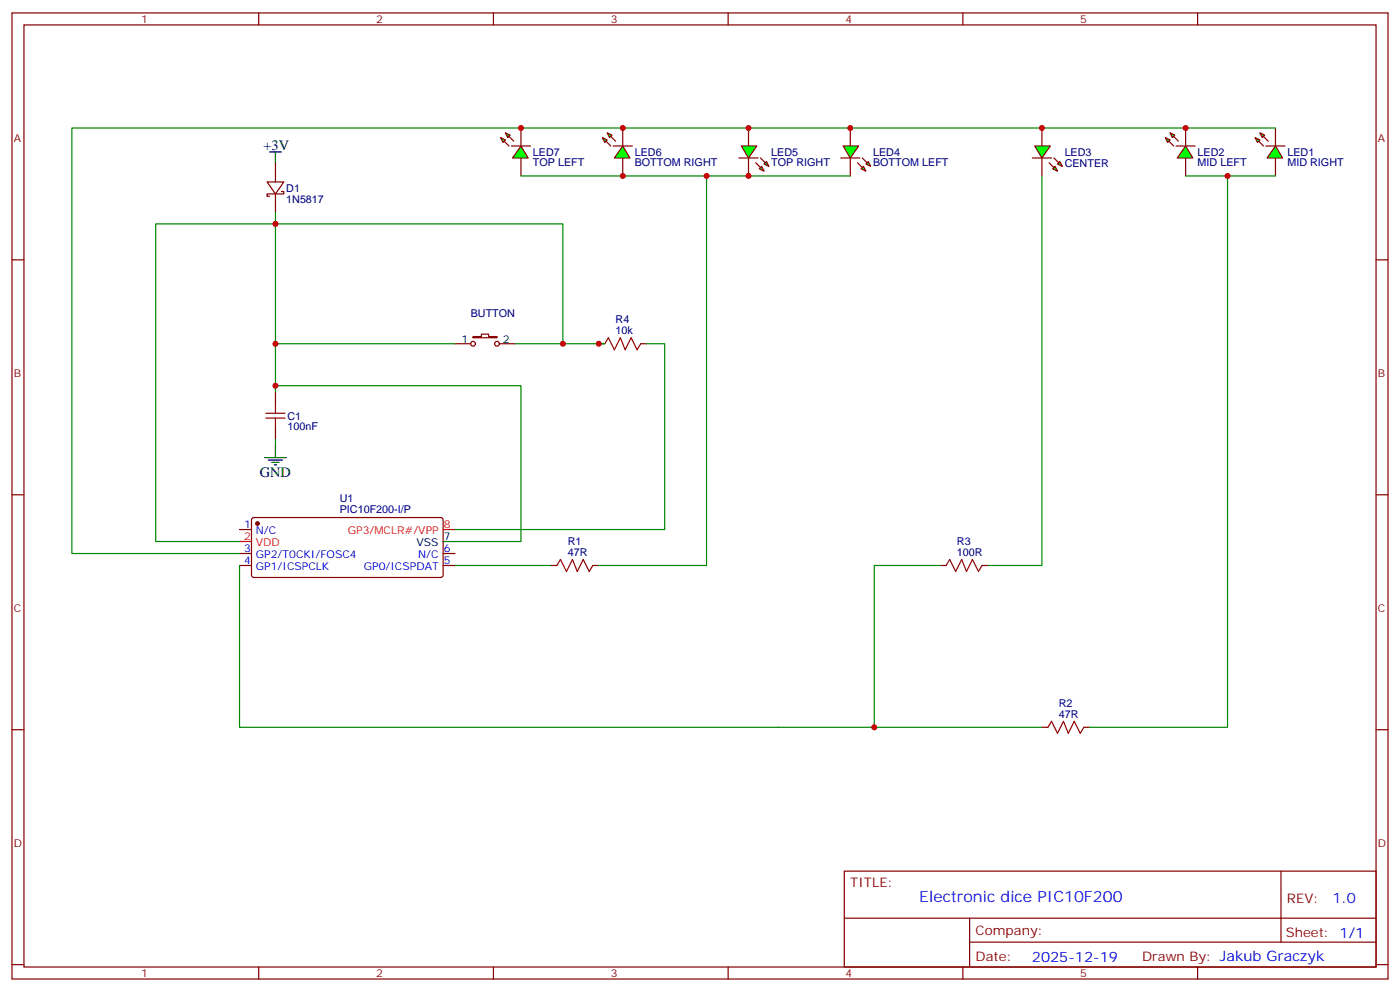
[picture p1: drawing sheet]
<svg xmlns="http://www.w3.org/2000/svg" width="412mm" height="292mm" viewBox="0 0 412 292" stroke-linecap="round" stroke-linejoin="round" font-family="sans-serif">
<g fill="none" stroke="#870000" stroke-width=".35">
<path d="M3.5 3.8h405.4v284.3h-405.4zM7.1 7.3h398.2v277.3h-398.2zM76.2 3.8v3.5M145.3 3.8v3.5M214.5 3.8v3.5M283.6 3.8v3.5M352.8 3.8v3.5M375.7 37.7v5.3M375.7 46.5v5.3M3.5 76.5h3.6M405.3 76.5h3.6M3.5 145.6h3.6"/>
<path d="M70.6 155.9h3.5M74.3 152.5l.5-.2 55.3 .1 .4 .6v16.5l-.7 .5-55.3-.1-.4-.6v-16.3zM405.3 145.6h3.6M70.6 162.9h3.5M70.6 166.4h3.5M130.5 162.9h3.6M130.5 166.4h3.6M3.5 214.8h3.6M405.3 214.8h3.6M248.7 256.4h156.6v28.2h-156.6zM377.3 256.4v20.9M248.7 270.2h156.5"/>
<path d="M285.6 277.3h119.6M285.6 270.2v14.2M3.5 283.9h3.6M76.2 284.6v3.5M145.3 284.6v3.5M214.5 284.6v3.5M283.6 284.6v3.5M352.8 284.6v3.5M405.3 283.9h3.6"/>
</g>
<circle cx="75.8" cy="154.1" r=".53" fill="#870000" stroke="#870000" stroke-width=".35"/>
<path d="M70.6 159.4h3.5M130.5 155.9h3.6" fill="none" stroke="#f00" stroke-width=".35"/>
<path d="M130.5 159.4h3.6" fill="none" stroke="#000" stroke-width=".35"/>
<g fill="#0f0" stroke="#870000" stroke-width=".35">
<path d="M371.1 39.1l1.4 .7-.7 .7z"/>
<path d="M369.7 40.5l1.4 .7-.7 .7z"/>
</g>
<g fill="#870000" stroke="#870000" stroke-width=".35">
<path d="M372.2 40.1l1.4 1.5z"/>
<path d="M370.8 41.6l1.4 1.4z"/>
</g>
<path d="M372.9 43h5.6z" fill="#f00" stroke="#870000" stroke-width=".35"/>
<path d="M375.7 43l2.1 3.5h-4.6z" fill="#0f0" stroke="#870000" stroke-width=".35"/>
<path d="M349.2 37.7v5.3M349.2 46.5v5.3" fill="none" stroke="#870000" stroke-width=".35"/>
<g fill="#0f0" stroke="#870000" stroke-width=".35">
<path d="M344.7 39.1l1.4 .7-.7 .7z"/>
<path d="M343.3 40.5l1.4 .7-.7 .7z"/>
</g>
<g fill="#870000" stroke="#870000" stroke-width=".35">
<path d="M345.7 40.1l1.4 1.5z"/>
<path d="M344.3 41.6l1.4 1.4z"/>
</g>
<path d="M346.4 43h5.7z" fill="#f00" stroke="#870000" stroke-width=".35"/>
<path d="M349.2 43l2.2 3.5h-4.6z" fill="#0f0" stroke="#870000" stroke-width=".35"/>
<path d="M306.9 37.7v5.3M306.9 46.5v5.3" fill="none" stroke="#870000" stroke-width=".35"/>
<g fill="#0f0" stroke="#870000" stroke-width=".35">
<path d="M310.1 49.7l.7-.7 .7 1.4z"/>
<path d="M311.5 48.3l.7-.7 .7 1.4z"/>
</g>
<g fill="#870000" stroke="#870000" stroke-width=".35">
<path d="M309 47.9l1.4 1.4z"/>
<path d="M310.4 46.5l1.5 1.4z"/>
</g>
<path d="M304.1 46.5h5.6z" fill="#f00" stroke="#870000" stroke-width=".35"/>
<path d="M304.8 43h4.6l-2.5 3.5z" fill="#0f0" stroke="#870000" stroke-width=".35"/>
<path d="M250.5 37.7v5.3M250.5 46.5v5.3" fill="none" stroke="#870000" stroke-width=".35"/>
<g fill="#0f0" stroke="#870000" stroke-width=".35">
<path d="M253.6 49.7l.8-.7 .7 1.4z"/>
<path d="M255.1 48.3l.7-.7 .7 1.4z"/>
</g>
<g fill="#870000" stroke="#870000" stroke-width=".35">
<path d="M252.6 47.9l1.4 1.4z"/>
<path d="M254 46.5l1.4 1.4z"/>
</g>
<path d="M247.6 46.5h5.7z" fill="#f00" stroke="#870000" stroke-width=".35"/>
<path d="M248.4 43h4.5l-2.4 3.5z" fill="#0f0" stroke="#870000" stroke-width=".35"/>
<path d="M220.5 37.7v5.3M220.5 46.5v5.3" fill="none" stroke="#870000" stroke-width=".35"/>
<g fill="#0f0" stroke="#870000" stroke-width=".35">
<path d="M223.7 49.7l.7-.7 .7 1.4z"/>
<path d="M225.1 48.3l.7-.7 .7 1.4z"/>
</g>
<g fill="#870000" stroke="#870000" stroke-width=".35">
<path d="M222.6 47.9l1.4 1.4z"/>
<path d="M224 46.5l1.4 1.4z"/>
</g>
<path d="M217.7 46.5h5.6z" fill="#f00" stroke="#870000" stroke-width=".35"/>
<path d="M218.4 43h4.6l-2.5 3.5z" fill="#0f0" stroke="#870000" stroke-width=".35"/>
<path d="M183.4 37.7v5.3M183.4 46.5v5.3" fill="none" stroke="#870000" stroke-width=".35"/>
<g fill="#0f0" stroke="#870000" stroke-width=".35">
<path d="M178.9 39.1l1.4 .7-.7 .7z"/>
<path d="M177.4 40.5l1.5 .7-.7 .7z"/>
</g>
<g fill="#870000" stroke="#870000" stroke-width=".35">
<path d="M179.9 40.1l1.4 1.5z"/>
<path d="M178.5 41.6l1.4 1.4z"/>
</g>
<path d="M180.6 43h5.7z" fill="#f00" stroke="#870000" stroke-width=".35"/>
<path d="M183.4 43l2.2 3.5h-4.6z" fill="#0f0" stroke="#870000" stroke-width=".35"/>
<path d="M153.5 37.7v5.3M153.5 46.5v5.3" fill="none" stroke="#870000" stroke-width=".35"/>
<g fill="#0f0" stroke="#870000" stroke-width=".35">
<path d="M148.9 39.1l1.4 .7-.7 .7z"/>
<path d="M147.5 40.5l1.4 .7-.7 .7z"/>
</g>
<g fill="#870000" stroke="#870000" stroke-width=".35">
<path d="M149.9 40.1l1.4 1.5z"/>
<path d="M148.5 41.6l1.4 1.4z"/>
</g>
<path d="M150.6 43h5.7z" fill="#f00" stroke="#870000" stroke-width=".35"/>
<path d="M153.5 43l2.1 3.5h-4.6z" fill="#0f0" stroke="#870000" stroke-width=".35"/>
<g fill="none" stroke="#008700" stroke-width=".35">
<path d="M375.7 37.7h-354.5v125.2h49.4M153.5 51.8h97M208.1 51.8v114.6h-31.7M306.9 51.8v114.6h-15.9M349.2 51.8h26.5M361.6 51.8v162.3h-40.6M81.1 62.4v52.9M81.1 113.5h72.4v45.9h-19.4M81.1 101.2h53M151.7 101.2h14.1M178.2 101.2h-12.4v-35.3h-119.9v93.5h24.7M190.5 101.2h5.3v54.7h-61.7"/>
<path d="M81.1 129.4v1.8M70.6 166.4v47.7h236.3M134.1 166.4h28.2M276.9 166.4h-19.4v47.7"/>
</g>
<path d="M81.1 118.8v2.8M178.2 101.2l1-1.8 1.8 3.5 1.7-3.5 1.4 3.5 1.8-3.5 1.8 3.5 1-1.7M78.3 123h5.7M78.3 121.6h5.7M81.1 123v2.9M164 166.4l1.1-1.7 1.8 3.5 1.7-3.5 1.4 3.5 1.8-3.5 1.8 3.5 1-1.8M278.7 166.4l1.1-1.7 1.7 3.5 1.8-3.5 1.4 3.5 1.8-3.5 1.7 3.5 1.1-1.8M308.7 214.1l1-1.8 1.8 3.5 1.8-3.5 1.4 3.5 1.7-3.5 1.8 3.5 1.1-1.7" fill="none" stroke="#a10000" stroke-width=".35"/>
<g fill="none" stroke="#870000" stroke-width=".35">
<path d="M78.7 53.6h4.9l-2.5 3.5zM81.1 48.3v5.3M81.1 57.1v5.3M82.9 56.4h.7v.7h-4.9v.7h.7M139.3 99.1h2.5v-.7h2.1v.7h2.5v.3h-7.1zM81.1 115.3v3.5M134.1 101.2h4.5M147.1 101.2h4.6M176.4 101.2h1.8M188.7 101.2h1.8M81.1 125.9v3.5M162.3 166.4h1.7"/>
<path d="M174.6 166.4h1.8M276.9 166.4h1.8M289.3 166.4h1.7M306.9 214.1h1.8M319.3 214.1h1.7"/>
<circle cx="139.3" cy="101.2" r=".71"/>
<circle cx="146.4" cy="101.2" r=".71"/>
</g>
<path d="M79.4 44.7h3.5M81.1 44.7v3.6M78 134.7h6.3M79 135.4h4.3M80.1 136.1h2.1M80.8 136.8h.7M81.1 131.2v3.5" fill="none" stroke="#000" stroke-width=".35"/>
<g fill="#c00">
<circle cx="183.4" cy="37.7" r=".88"/>
<circle cx="349.3" cy="37.7" r=".88"/>
<circle cx="306.9" cy="37.7" r=".88"/>
<circle cx="257.5" cy="214.1" r=".88"/>
<circle cx="153.5" cy="37.7" r=".88"/>
<circle cx="208.1" cy="51.8" r=".88"/>
<circle cx="183.4" cy="51.8" r=".88"/>
<circle cx="361.6" cy="51.8" r=".88"/>
<circle cx="165.8" cy="101.2" r=".88"/>
<circle cx="176.4" cy="101.2" r=".88"/>
<circle cx="81.1" cy="65.9" r=".88"/>
<circle cx="81.1" cy="101.2" r=".88"/>
<circle cx="81.1" cy="113.5" r=".88"/>
<circle cx="220.5" cy="51.8" r=".88"/>
<circle cx="220.5" cy="37.7" r=".88"/>
<circle cx="250.5" cy="37.7" r=".88"/>
</g>
<text font-size="4.6" fill="#00f" x="270.8" y="265.4">Electronic dice PIC10F200</text>
<g font-size="4.2">
<text x="77.6" y="44">+3V</text>
<text x="76.6" y="140.3">GND</text>
</g>
<g font-size="4.2" fill="#00f">
<text x="392.5" y="265.7">1.0</text>
<text x="304" y="283">2025-12-19</text>
</g>
<g font-size="3.9" fill="#800">
<text x="250.5" y="261">TITLE:</text>
<text x="379.1" y="265.7">REV:</text>
<text x="287.4" y="275.2">Company:</text>
<text x="378.7" y="275.8">Sheet: 1/1</text>
<text x="287.4" y="282.9">Date:</text>
<text x="336.4" y="282.9">Draw</text>
<text x="346.6" y="282.9">n By: Jakub Graczyk</text>
</g>
<g font-size="3.2" fill="#800">
<text x="41.6" y="6.8">1</text>
<text x="110.8" y="6.8">2</text>
<text x="179.9" y="6.8">3</text>
<text x="249.1" y="6.8">4</text>
<text x="318.2" y="6.8">5</text>
<text x="4.1" y="41.9">A</text>
<text x="405.9" y="41.9">A</text>
<text x="4.1" y="111.1">B</text>
<text x="405.9" y="111.1">B</text>
<text x="4.1" y="180.2">C</text>
<text x="405.9" y="180.2">C</text>
<text x="4.1" y="249.3">D</text>
<text x="405.9" y="249.3">D</text>
<text x="41.6" y="287.6">1</text>
<text x="110.8" y="287.6">2</text>
<text x="179.9" y="287.6">3</text>
<text x="249.1" y="287.6">4</text>
<text x="318.2" y="287.6">5</text>
</g>
<g font-size="3.2" fill="#000080">
<text x="157" y="45.8">LED7</text>
<text x="187" y="45.8">LED6</text>
<text x="227.2" y="45.8">LED5</text>
<text x="257.2" y="45.8">LED4</text>
<text x="313.6" y="45.9">LED3</text>
<text x="352.8" y="45.8">LED2</text>
<text x="379.2" y="45.8">LED1</text>
<text x="157" y="49">TOP LEFT</text>
<text x="187" y="49">BOTTOM RIGHT</text>
<text x="227.2" y="49">TOP RIGHT</text>
<text x="257.2" y="49">BOTTOM LEFT</text>
<text x="313.6" y="49.1">CENTER</text>
<text x="352.8" y="49">MID LEFT</text>
<text x="379.2" y="49">MID RIGHT</text>
<text x="84.3" y="59.6">1N5817</text>
<text x="84.3" y="56.5">D1</text>
<text x="138.7" y="93.2">BUTTON</text>
<text x="181.3" y="95.2">R4</text>
<text x="181.3" y="98.4">10k</text>
<text x="84.7" y="123.5">C1</text>
<text x="84.7" y="126.7">100nF</text>
<text x="100.1" y="147.8">U1</text>
<text x="100.1" y="151.1">PIC10F200-I/P</text>
<text x="167.2" y="160.5">R1</text>
<text x="281.9" y="160.4">R3</text>
<text x="167.2" y="163.6">47R</text>
<text x="281.9" y="163.6">100R</text>
<text x="311.9" y="208">R2</text>
<text x="311.9" y="211.2">47R</text>
</g>
<g font-size="3.2">
<text x="135.9" y="100.8">1</text>
<text x="148.2" y="100.8">2</text>
<text x="122.7" y="160.8">VSS</text>
<text x="130.7" y="159">7</text>
</g>
<g font-size="3.2" fill="#00f">
<text x="71.9" y="155.5">1</text>
<text x="75.4" y="157.3">N/C</text>
<text x="71.9" y="162.6">3</text>
<text x="71.9" y="166.1">4</text>
<text x="75.4" y="164.3">GP2/T0CKI/FOSC4</text>
<text x="75.4" y="167.9">GP1/ICSPCLK</text>
<text x="107.2" y="167.9">GP0/ICSPDAT</text>
<text x="123.2" y="164.3">N/C</text>
<text x="130.7" y="166.1">5</text>
<text x="130.7" y="162.6">6</text>
</g>
<g font-size="3.2" fill="#f00">
<text x="130.7" y="155.5">8</text>
<text x="71.9" y="159">2</text>
<text x="75.4" y="160.8">VDD</text>
<text x="102.5" y="157.3">GP3/MCLR#/VPP</text>
</g>
</svg>
